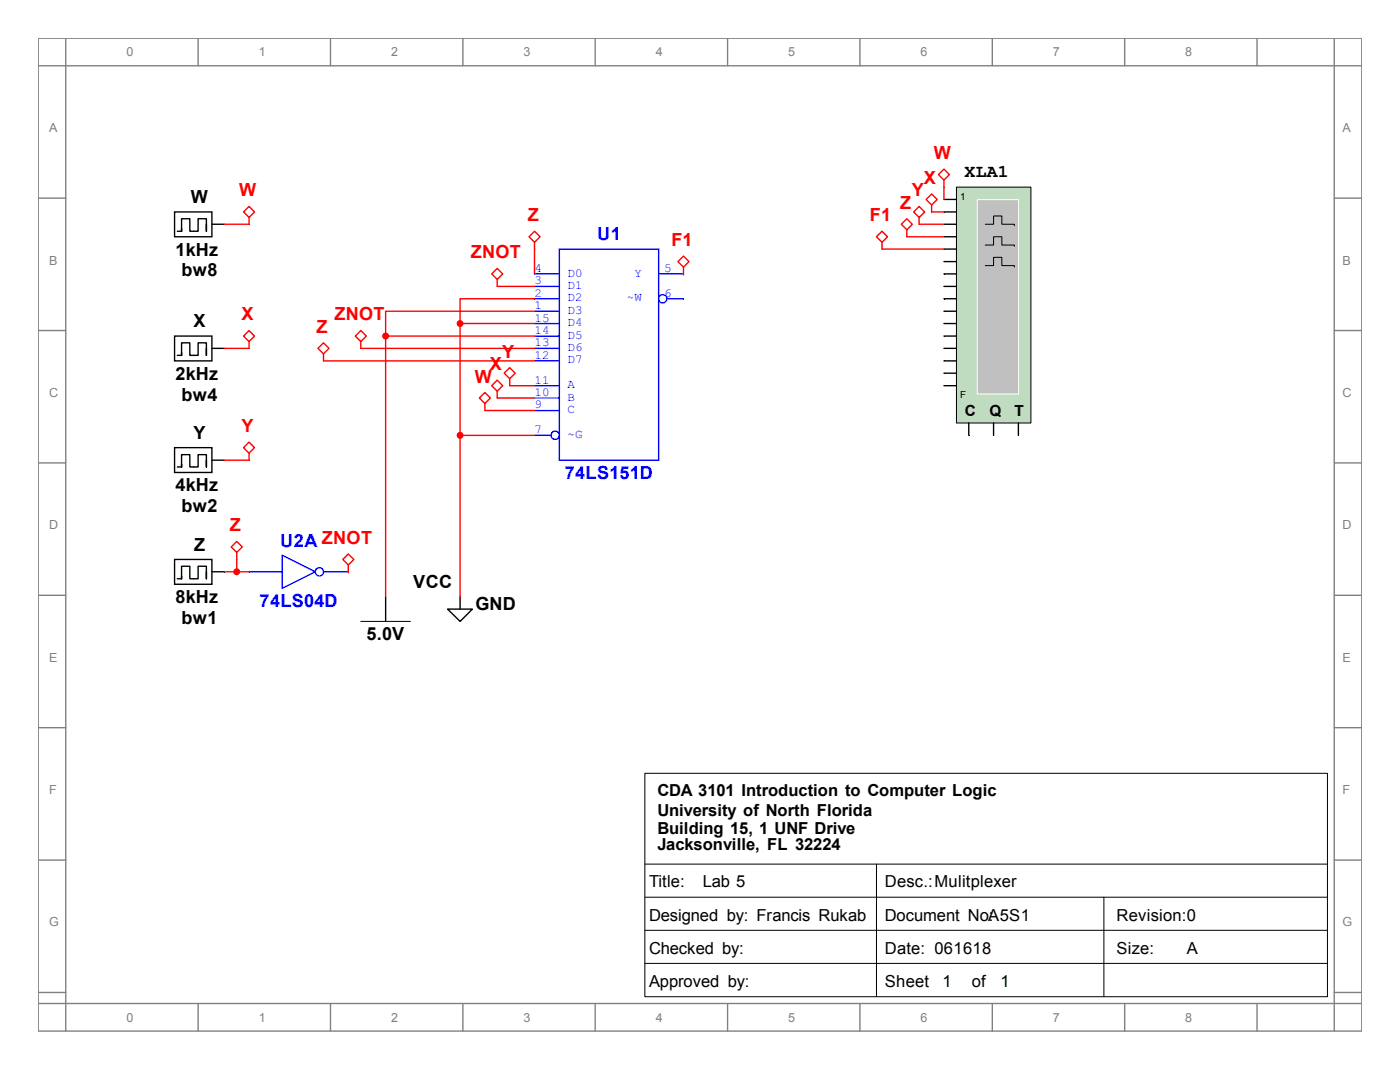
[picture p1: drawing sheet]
<svg xmlns="http://www.w3.org/2000/svg" width="279mm" height="216mm" viewBox="0 0 279 216" stroke-linecap="round" stroke-linejoin="round" font-family="sans-serif">
<g fill="none" stroke="#808080" stroke-width=".28">
<path d="M7.6 7.6h264.2v198.1h-264.2zM7.6 13.1h264.2M13.1 7.6v198.1M39.5 7.6v5.5M66 7.6v5.5M92.4 7.6v5.5M118.8 7.6v5.5M145.2 7.6v5.5M171.6 7.6v5.5M198 7.6v5.5M224.5 7.6v5.5M250.9 7.6v5.5"/>
<path d="M266.3 7.6v198.1M7.6 39.5h5.5M266.3 39.5h5.5M7.6 66h5.5M266.3 66h5.5M7.6 92.4h5.5M266.3 92.4h5.5M7.6 118.8h5.5M266.3 118.8h5.5M7.6 145.2h5.5M266.3 145.2h5.5M7.6 171.6h5.5"/>
<path d="M266.3 171.6h5.5M7.6 198h5.5M266.3 198h5.5M7.6 200.2h264.2M39.5 200.2v5.5M66 200.2v5.5M92.4 200.2v5.5M118.8 200.2v5.5M145.2 200.2v5.5M171.6 200.2v5.5M198 200.2v5.5M224.5 200.2v5.5"/>
<path d="M250.9 200.2v5.5"/>
</g>
<path d="M128.7 154.3h136.2v44.6h-136.2zM128.7 172.4h136.2M128.7 179h136.2M174.9 172.4v26.4M220.3 179v19.8M128.7 185.6h136.2M128.7 192.2h136.2" fill="none" stroke="#000" stroke-width=".2"/>
<path d="M111.6 49.7h19.8v42.1h-19.8z" fill="none" stroke="#00f" stroke-width=".28"/>
<g fill="none" stroke="#00f" stroke-width=".28">
<path d="M133.1 59.6h3.3"/>
<circle cx="132.3" cy="59.6" r=".83"/>
</g>
<path d="M106.7 54.7h4.9" fill="none" stroke="#00f" stroke-width=".28"/>
<path d="M106.7 57.1h4.9" fill="none" stroke="#00f" stroke-width=".28"/>
<path d="M106.7 59.6h4.9" fill="none" stroke="#00f" stroke-width=".28"/>
<path d="M106.7 62.1h4.9" fill="none" stroke="#00f" stroke-width=".28"/>
<path d="M106.7 64.6h4.9" fill="none" stroke="#00f" stroke-width=".28"/>
<path d="M106.7 67.1h4.9" fill="none" stroke="#00f" stroke-width=".28"/>
<path d="M106.7 69.5h4.9" fill="none" stroke="#00f" stroke-width=".28"/>
<path d="M106.7 72h4.9" fill="none" stroke="#00f" stroke-width=".28"/>
<path d="M106.7 77h4.9" fill="none" stroke="#00f" stroke-width=".28"/>
<path d="M106.7 81.9h4.9" fill="none" stroke="#00f" stroke-width=".28"/>
<path d="M106.7 79.4h4.9" fill="none" stroke="#00f" stroke-width=".28"/>
<path d="M131.4 54.7h5" fill="none" stroke="#00f" stroke-width=".28"/>
<g fill="none" stroke="#00f" stroke-width=".28">
<path d="M106.7 86.9h3.3M54.7 114.1h1.6M56.3 110.8l6.6 3.3-6.6 3.3z"/>
<circle cx="110.8" cy="86.8" r=".83"/>
<circle cx="63.7" cy="114.1" r=".82"/>
</g>
<g fill="none" stroke="#000" stroke-width=".28">
<path d="M34.8 42.3h7.5v4.9h-7.5zM35.4 46.1h.8M41.2 44.7v1.4v-2.5h-1.7v2.5h-1.6v-2.5h-1.7v2.5v-.5M42.3 44.7h2.4M34.8 67.1h7.5v4.9h-7.5zM35.4 70.9h.8M41.2 69.5v1.4v-2.5h-1.7v2.5h-1.6v-2.5h-1.7v2.5v-.5M42.3 69.5h2.4M34.8 89.3h7.5v5h-7.5zM35.4 93.2h.8M41.2 91.8v1.4v-2.5h-1.7v2.5h-1.6v-2.5h-1.7v2.5v-.6M42.3 91.8h2.4"/>
<path d="M34.8 111.6h7.5v5h-7.5zM35.4 115.5h.8M41.2 114.1v1.4v-2.5h-1.7v2.5h-1.6v-2.5h-1.7v2.5v-.6M42.3 114.1h2.4M77 119v5M91.8 119v2.5M89.3 121.5h5l-2.5 2.5z"/>
</g>
<path d="M72 124h9.9" fill="none" stroke="#000" stroke-width=".2"/>
<path d="M64.6 114.1h4.9" fill="none" stroke="#00f" stroke-width=".28"/>
<path d="M49.7 114.1h5" fill="none" stroke="#00f" stroke-width=".28"/>
<path d="M105.6 47.2l1.1-1.1 1.1 1.1-1.1 1.1z" fill="none" stroke="#f00" stroke-width=".28"/>
<path d="M106.7 48.3v6.4M46.1 109.1l1.1-1.1 1.1 1.1-1.1 1.1z" fill="none" stroke="#f00" stroke-width=".28"/>
<path d="M47.2 110.2v1.4M68.4 111.6l1.1-1.1 1.1 1.1-1.1 1.1z" fill="none" stroke="#f00" stroke-width=".28"/>
<path d="M98.1 54.7l1.1-1.1 1.1 1.1-1.1 1.1zM69.5 114.1h.1M69.5 112.7v1.4" fill="none" stroke="#f00" stroke-width=".28"/>
<path d="M99.2 55.8v1.3h7.5" fill="none" stroke="#f00" stroke-width=".28"/>
<circle cx="91.8" cy="86.9" r=".56" fill="#f00"/>
<g fill="none" stroke="#f00" stroke-width=".28">
<path d="M106.7 86.9h-14.9v32.1"/>
<circle cx="91.8" cy="86.9" r=".56"/>
</g>
<circle cx="91.8" cy="64.6" r=".55" fill="#f00"/>
<g fill="none" stroke="#f00" stroke-width=".28">
<path d="M106.7 59.6h-14.9v5M91.8 64.6v22.3M91.8 64.6h14.9"/>
<circle cx="91.8" cy="64.6" r=".55"/>
</g>
<circle cx="77" cy="67.1" r=".56" fill="#f00"/>
<g fill="none" stroke="#f00" stroke-width=".28">
<path d="M70.9 67.1l1.1-1.1 1.1 1.1-1.1 1.1zM77 67.1v51.9M77 67.1h29.7M106.7 62.1h-29.7v5"/>
<circle cx="77" cy="67.1" r=".56"/>
</g>
<path d="M63.5 69.5l1.1-1.1 1.1 1.1-1.1 1.1zM72 68.2v1.3h34.7" fill="none" stroke="#f00" stroke-width=".28"/>
<path d="M48.6 42.3l1.1-1.1 1.1 1.1-1.1 1.1zM64.6 70.6v1.4h42.1" fill="none" stroke="#f00" stroke-width=".28"/>
<path d="M49.7 43.4v1.3M95.7 79.4l1.1-1.1 1.1 1.1-1.1 1.1z" fill="none" stroke="#f00" stroke-width=".28"/>
<path d="M48.6 67.1l1.1-1.1 1.1 1.1-1.1 1.1zM96.8 80.5v1.4h9.9" fill="none" stroke="#f00" stroke-width=".28"/>
<path d="M49.7 68.2v1.3M98.1 77l1.1-1.1 1.1 1.1-1.1 1.1z" fill="none" stroke="#f00" stroke-width=".28"/>
<path d="M99.2 78.1v1.3h7.5M48.6 89.3l1.1-1.1 1.1 1.1-1.1 1.1z" fill="none" stroke="#f00" stroke-width=".28"/>
<path d="M100.6 74.5l1.1-1.1 1.1 1.1-1.1 1.1zM49.7 90.4v1.4" fill="none" stroke="#f00" stroke-width=".28"/>
<path d="M101.7 75.6v1.4h5" fill="none" stroke="#f00" stroke-width=".28"/>
<path d="M190.9 37.4h14.8v47h-14.8z" fill="#c0dcc0"/>
<path d="M190.9 37.3h14.8v47.1h-14.8z" fill="none" stroke="#000" stroke-width=".2"/>
<path d="M195.1 39.9h8.2v38.7h-8.2z" fill="#c0c0c0"/>
<path d="M195 39.8h8.3v38.8h-8.3z" fill="none" stroke="#fff" stroke-width=".2"/>
<path d="M196.6 44.7h1.7v-1.6h1.6v1.6h2.5v.3M196.6 48.9h1.7v-1.7h1.6v1.7h2.5v.2M196.6 53h1.7v-1.6h1.6v1.6h2.5v.3" fill="none" stroke="#000" stroke-width=".2"/>
<g fill="none" stroke="#000" stroke-width=".28">
<path d="M188.4 39.8h2.5M188.4 42.3h2.5M188.4 44.7h2.5M188.4 47.2h2.5M188.4 49.7h2.5M188.4 52.2h2.5M188.4 54.7h2.5M188.4 57.1h2.5M188.4 59.6h2.5M188.4 62.1h2.5M188.4 64.6h2.5M188.4 67.1h2.5"/>
<path d="M188.4 69.5h2.5M188.4 72h2.5M188.4 74.5h2.5M188.4 77h2.5M193.3 84.4v2.5M198.3 84.4v2.5M203.2 84.4v2.5"/>
</g>
<path d="M187.3 34.8l1.1-1.1 1.1 1.1-1.1 1.1z" fill="none" stroke="#f00" stroke-width=".28"/>
<path d="M184.8 39.8l1.1-1.1 1.1 1.1-1.1 1.1zM188.4 35.9v3.9" fill="none" stroke="#f00" stroke-width=".28"/>
<path d="M182.3 42.3l1.1-1.1 1.1 1.1-1.1 1.1zM185.9 40.9v1.4" fill="none" stroke="#f00" stroke-width=".28"/>
<path d="M179.9 44.7l1.1-1.1 1.1 1.1-1.1 1.1zM183.4 43.4v1.3" fill="none" stroke="#f00" stroke-width=".28"/>
<path d="M174.9 47.2l1.1-1.1 1.1 1.1-1.1 1.1zM181 45.8v1.4" fill="none" stroke="#f00" stroke-width=".28"/>
<path d="M135.3 52.2l1.1-1.1 1.1 1.1-1.1 1.1zM176 48.3v1.4" fill="none" stroke="#f00" stroke-width=".28"/>
<path d="M44.7 44.7h5M136.4 54.7h.1M136.4 53.3v1.4M176 49.7h12.4M181 47.2h7.4M183.4 44.7h5M185.9 42.3h2.5M44.7 69.5h5M44.7 91.8h5" fill="none" stroke="#f00" stroke-width=".28"/>
<circle cx="47.2" cy="114.1" r=".55" fill="#f00"/>
<g fill="none" stroke="#f00" stroke-width=".28">
<path d="M44.7 114.1h5M47.2 111.6v2.5"/>
<circle cx="47.2" cy="114.1" r=".55"/>
</g>
<g font-size="3.6" fill="#f00">
<text x="186.4" y="31.7">W</text>
<text x="47.7" y="39.2">W</text>
<text x="179.6" y="41.7">Z</text>
<text x="181.9" y="39.2">Y</text>
<text x="184.4" y="36.7">X</text>
<text x="105.3" y="44.1">Z</text>
<text x="173.6" y="44.1">F1</text>
<text x="93.9" y="51.6">ZNOT</text>
<text x="134" y="49.1">F1</text>
<text x="48.2" y="63.9">X</text>
<text x="66.8" y="63.9">ZNOT</text>
<text x="63.2" y="66.4">Z</text>
<text x="100.2" y="71.4">Y</text>
<text x="94.7" y="76.3">W</text>
<text x="97.7" y="73.8">X</text>
<text x="48.2" y="86.2">Y</text>
<text x="45.9" y="106">Z</text>
</g>
<g font-size="3.6">
<text x="192.5" y="35.3">XLA1</text>
<text x="38.1" y="40.6">W</text>
<text x="35" y="51">1kHz</text>
<text x="36.2" y="55.2">bw8</text>
<text x="38.6" y="65.3">X</text>
<text x="35" y="75.8">2kHz</text>
<text x="36.2" y="79.9">bw4</text>
<text x="38.6" y="87.6">Y</text>
<text x="35" y="98">4kHz</text>
<text x="36.2" y="102.2">bw2</text>
<text x="38.7" y="109.9">Z</text>
<text x="82.5" y="117.3">VCC</text>
<text x="35" y="120.4">8kHz</text>
<text x="36.2" y="124.5">bw1</text>
<text x="94.9" y="121.7">GND</text>
<text x="73.2" y="127.8">5.0V</text>
</g>
<g font-size="3.6" fill="#00f">
<text x="119.2" y="48">U1</text>
<text x="112.7" y="95.6">74LS151D</text>
<text x="55.9" y="109.1">U2A ZNOT</text>
<text x="51.8" y="121.2">74LS04D</text>
</g>
<g font-size="3.3">
<text x="131.2" y="158.9">CDA 3101 Introduction to Computer Logic</text>
<text x="131.2" y="162.8">University of North Florida</text>
<text x="131.2" y="166.4">Building 15, 1 UNF Drive</text>
<text x="131.2" y="169.7">Jacksonville, FL 32224</text>
<text x="129.5" y="177.1">Title:</text>
<text x="140.3" y="177.1">Lab 5</text>
<text x="176.6" y="177.1">Desc.:Mulitplexer</text>
<text x="129.5" y="183.7">Designed by: Francis Rukab</text>
<text x="176.6" y="183.7">Document No:A5S1</text>
<text x="222.8" y="183.7">Revision:0</text>
<text x="129.5" y="190.3">Checked by:</text>
<text x="176.6" y="190.3">Date: 061618</text>
<text x="222.8" y="190.3">Size:</text>
<text x="236.9" y="190.3">A</text>
<text x="129.5" y="196.9">Approved by:</text>
<text x="176.6" y="196.9">Sheet</text>
<text x="188.1" y="196.9">1</text>
<text x="193.9" y="196.9">of</text>
<text x="199.7" y="196.9">1</text>
</g>
<g font-size="3">
<text x="192.5" y="83">C</text>
<text x="197.5" y="83">Q</text>
<text x="202.4" y="83">T</text>
</g>
<g font-size="2.5" fill="#808080">
<text x="25.2" y="11.2">0</text>
<text x="51.6" y="11.2">1</text>
<text x="78.1" y="11.2">2</text>
<text x="104.5" y="11.2">3</text>
<text x="130.9" y="11.2">4</text>
<text x="157.3" y="11.2">5</text>
<text x="183.7" y="11.2">6</text>
<text x="210.1" y="11.2">7</text>
<text x="236.6" y="11.2">8</text>
<text x="9.8" y="26.4">A</text>
<text x="267.9" y="26.4">A</text>
<text x="9.8" y="52.8">B</text>
<text x="267.9" y="52.8">B</text>
<text x="9.8" y="79.2">C</text>
<text x="267.9" y="79.2">C</text>
<text x="9.8" y="105.6">D</text>
<text x="267.9" y="105.6">D</text>
<text x="9.8" y="132">E</text>
<text x="267.9" y="132">E</text>
<text x="9.8" y="158.5">F</text>
<text x="267.9" y="158.5">F</text>
<text x="9.8" y="184.9">G</text>
<text x="267.9" y="184.9">G</text>
<text x="25.2" y="203.8">0</text>
<text x="51.6" y="203.8">1</text>
<text x="78.1" y="203.8">2</text>
<text x="104.5" y="203.8">3</text>
<text x="130.9" y="203.8">4</text>
<text x="157.3" y="203.8">5</text>
<text x="183.7" y="203.8">6</text>
<text x="210.1" y="203.8">7</text>
<text x="236.6" y="203.8">8</text>
</g>
<g font-size="2.5" fill="#00f">
<text x="106.7" y="54.3">4</text>
<text x="106.7" y="56.7">3</text>
<text x="106.7" y="59.2">2</text>
<text x="113.3" y="55.2">D0</text>
<text x="113.3" y="57.7">D1</text>
<text x="126.6" y="55.2">Y</text>
<text x="132.5" y="54.3">5</text>
<text x="132.5" y="59.2">6</text>
<text x="106.7" y="61.7">1</text>
<text x="106.7" y="64.2">15</text>
<text x="113.3" y="60.2">D2</text>
<text x="113.3" y="62.6">D3</text>
<text x="113.3" y="65.1">D4</text>
<text x="125.1" y="60.2">~W</text>
<text x="106.7" y="66.6">14</text>
<text x="106.7" y="69.1">13</text>
<text x="106.7" y="71.6">12</text>
<text x="113.3" y="67.6">D5</text>
<text x="113.3" y="70.1">D6</text>
<text x="106.7" y="76.5">11</text>
<text x="113.3" y="72.5">D7</text>
<text x="113.3" y="77.5">A</text>
<text x="106.7" y="81.5">9</text>
<text x="106.7" y="79">10</text>
<text x="113.3" y="82.4">C</text>
<text x="113.3" y="80">B</text>
<text x="106.7" y="86.4">7</text>
<text x="113.3" y="87.4">~G</text>
</g>
<g font-size="1.9">
<text x="191.6" y="39.9">1</text>
<text x="191.6" y="79.5">F</text>
</g>
</svg>
